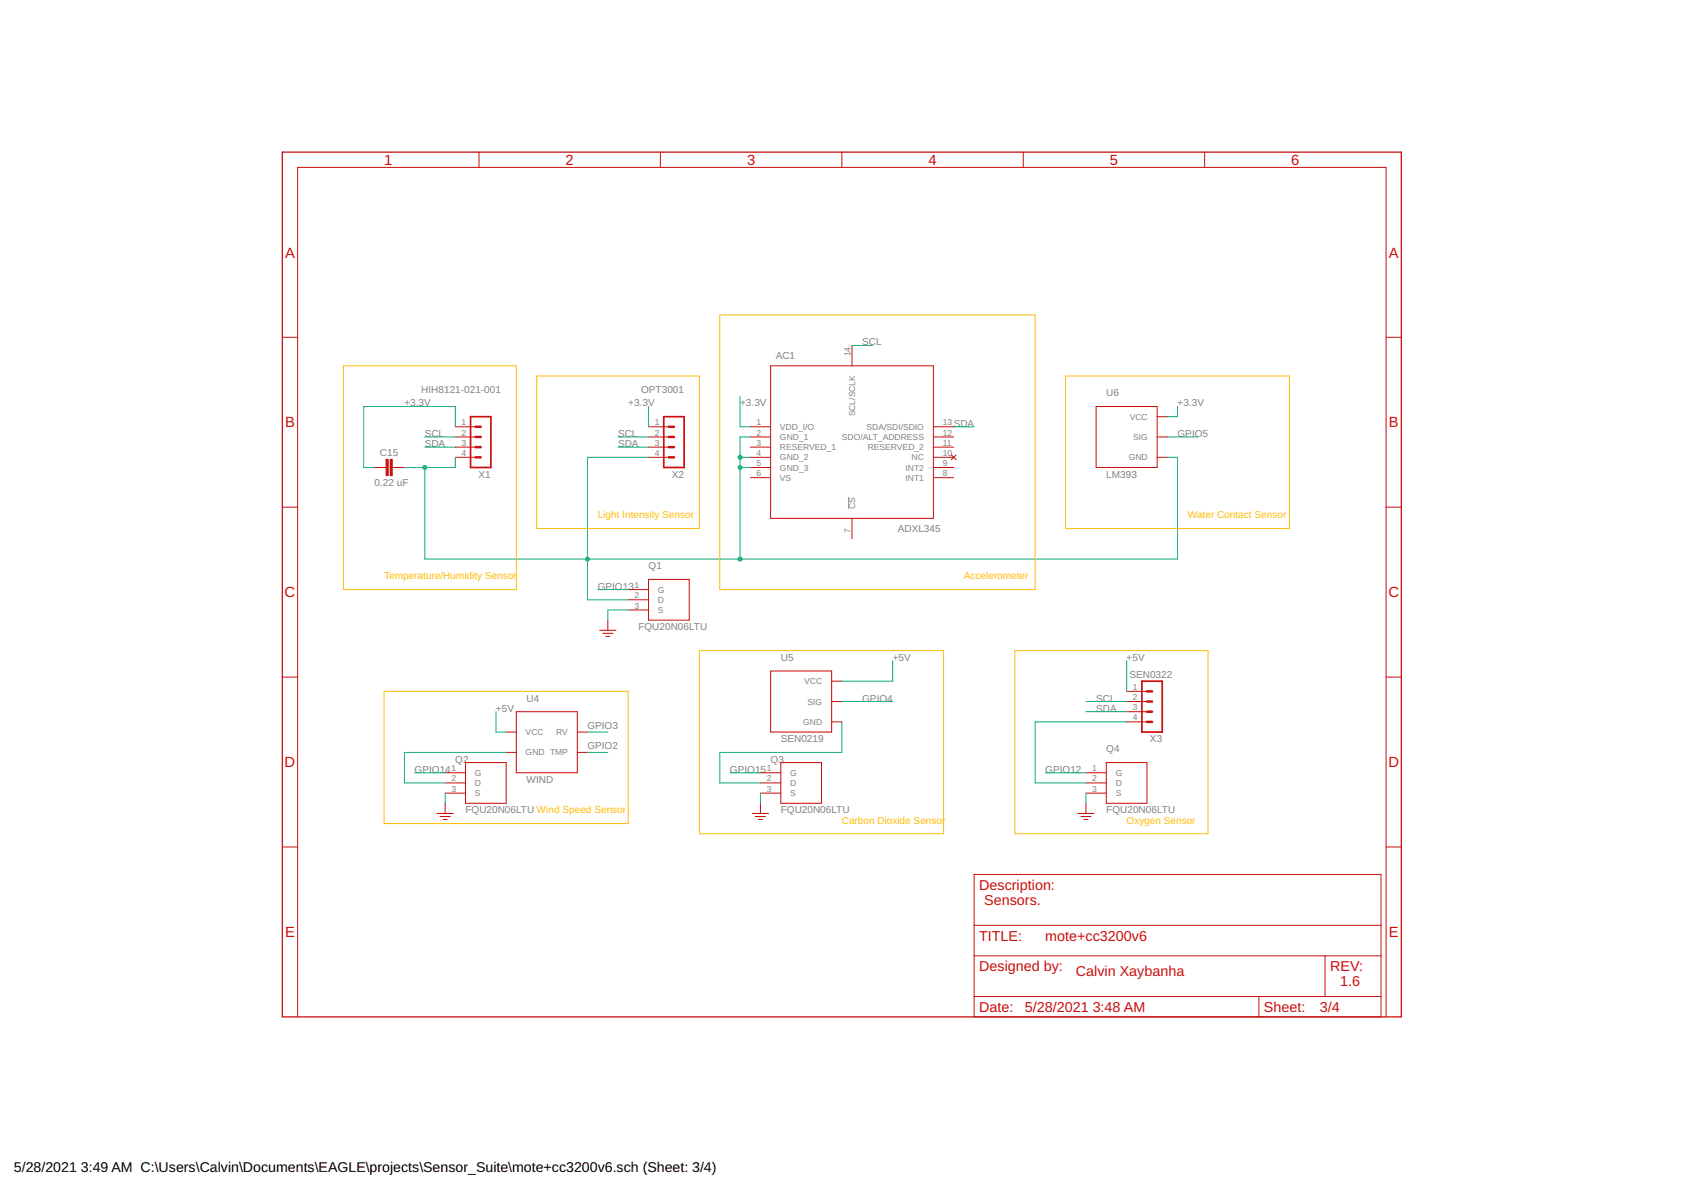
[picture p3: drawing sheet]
<svg xmlns="http://www.w3.org/2000/svg" width="420mm" height="297mm" viewBox="0 0 420 297" stroke-linecap="round" stroke-linejoin="round" font-family="sans-serif">
<path d="M211.8 124.1v3" fill="none" stroke="#808080" stroke-width=".25"/>
<path d="M70.5 38h279.3v215.8h-279.3z" fill="none" stroke="#c90d0c" stroke-width=".32"/>
<g fill="none" stroke="#c90d0c" stroke-width=".25">
<path d="M119.6 38v3.8M164.9 38v3.8M210.2 38v3.8M255.5 38v3.8M300.7 38v3.8M70.5 84.2h3.8M192.4 91.3h40.6v38.1h-40.6zM212.7 86.2v5.1M346 84.2h3.8M93.3 116.7h3.1M97.9 116.7h3.1M113.7 109.1h5"/>
<path d="M113.7 114.2h5M113.7 106.5h5M113.7 111.6h5M161.9 109.1h5.1M161.9 114.2h5.1M161.9 106.5h5.1M161.9 111.6h5.1M187.3 116.7h5.1M187.3 109.1h5.1M187.3 114.2h5.1M187.3 106.5h5.1M187.3 111.6h5.1"/>
<path d="M187.3 119.2h5.1M233 116.7h5.1M233 109.1h5.1M233 114.2h5.1M233 106.5h5.1M233 111.6h5.1M233 119.2h5.1M237.5 113.6l1.2 1.2M238.7 113.6l-1.2 1.2M273.6 101.5h15.3v15.2h-15.3zM288.9 104h2.5M288.9 109.1h2.5"/>
<path d="M288.9 114.2h2.5M70.5 126.6h3.8M212.7 129.4v5.1M346 126.6h3.8M149.7 157.3h4.1M150.5 158.1h2.5M151.2 158.9h1.1M151.7 154.8v2.5M156.8 147.2h5.1M156.8 149.7h5.1M156.8 152.3h5.1M161.9 144.6h10.2v10.2h-10.2z"/>
<path d="M70.5 169h3.8M128.9 177.7h15.2v15.2h-15.2zM192.4 167.5h15.2v15.2h-15.2zM207.6 170h2.6M207.6 175.1h2.6M281.3 175.1h5M281.3 177.7h5M281.3 172.6h5M346 169h3.8M111.1 192.9h5.1M111.1 195.4h5.1M111.1 198h5.1"/>
<path d="M116.2 190.4h10.2v10.1h-10.2zM126.4 182.7h2.5M126.4 187.8h2.5M144.1 182.7h2.6M144.1 187.8h2.6M189.8 192.9h5.1M189.8 195.4h5.1M189.8 198h5.1M194.9 190.4h10.2v10.1h-10.2zM207.6 180.2h2.6M271.1 192.9h5.1M271.1 195.4h5.1"/>
<path d="M271.1 198h5.1M276.2 190.4h10.1v10.1h-10.1zM281.3 180.2h5M70.5 211.4h3.8M109.1 203.1h4.1M109.9 203.8h2.5M110.6 204.6h1M111.1 200.5v2.6M187.8 203.1h4.1M188.6 203.8h2.5M189.3 204.6h1.1M189.8 200.5v2.6"/>
<path d="M243.2 218.3h101.6v35.5h-101.6zM269.1 203.1h4M269.8 203.8h2.6M270.6 204.6h1M271.1 200.5v2.6M346 211.4h3.8M243.2 238.6h101.6M243.2 231h101.6M330.8 238.6v10.2M74.3 253.8v-212h271.7v212M243.2 248.8h101.6M314.3 248.8v5"/>
</g>
<g fill="#c90d0c" stroke="#c90d0c" stroke-width=".25">
<path d="M96.4 114.7h.5v4h-.5z"/>
<path d="M97.4 114.7h.5v4h-.5z"/>
</g>
<path d="M117.5 104h5.1v12.7h-5.1zM165.7 104h5.1v12.7h-5.1zM285.1 170h5.1v12.7h-5.1z" fill="none" stroke="#c90d0c" stroke-width=".42"/>
<path d="M118.7 111.6h1.3M118.7 109.1h1.3M118.7 106.5h1.3M118.7 114.2h1.3M167 111.6h1.3M167 109.1h1.3M167 106.5h1.3M167 114.2h1.3M286.3 177.7h1.3M286.3 175.1h1.3M286.3 172.6h1.3M286.3 180.2h1.3" fill="none" stroke="#c90d0c" stroke-width=".61"/>
<g fill="none" stroke="#0dab76" stroke-width=".25">
<path d="M184.8 98.9v7.6h2.5M212.7 86.2h5.1M106 109.1h7.7M106 111.6h7.7M113.7 106.5v-5h-22.9v15.2h2.5M113.7 114.2v2.5h-12.7M154.3 109.1h7.6M154.3 111.6h7.6M161.9 101.5v5M161.9 114.2h-15.2v35.5h10.1M184.8 116.7h2.5M184.8 114.2h2.5"/>
<path d="M187.3 109.1h-2.5v30.5M238.1 106.5h5.1M291.4 114.2h2.6v25.4h-188v-22.9M291.4 109.1h7.6M294 101.5v2.5h-2.6M149.2 147.2h7.6M156.8 152.3h-5.1v2.5M123.8 177.7v5h2.6M210.2 175.1h12.7M222.9 165v5h-12.7M271.1 175.1h10.2M271.1 177.7h10.2"/>
<path d="M281.3 165v7.6M103.5 192.9h7.6M111.1 198v2.5M126.4 187.8h-25.4v7.6h10.1M146.7 182.7h5M146.7 187.8h5M182.2 192.9h7.6M189.8 198v2.5M210.2 180.2v7.6h-30.5v7.6h10.1M261 192.9h10.1M271.1 198v2.5M281.3 180.2h-22.9v15.2h12.7"/>
</g>
<g fill="#0dab76" stroke="#0dab76" stroke-width=".25">
<circle cx="184.8" cy="114.2" r=".51"/>
<circle cx="184.8" cy="116.7" r=".51"/>
<circle cx="106" cy="116.7" r=".51"/>
<circle cx="146.7" cy="139.6" r=".51"/>
<circle cx="184.8" cy="139.6" r=".51"/>
</g>
<path d="M179.7 78.6h78.7v68.6h-78.7zM85.7 91.3h43.2v55.9h-43.2zM134 93.9h40.6v38h-40.6zM266 93.9h55.9v38h-55.9zM95.9 172.6h60.9v33h-60.9zM174.6 162.4h61v45.7h-61zM253.3 162.4h48.3v45.7h-48.3z" fill="none" stroke="#ffba08" stroke-width=".25"/>
<g font-size="3.7" fill="#c90d0c">
<text x="95.9" y="41.2">1</text>
<text x="141.2" y="41.2">2</text>
<text x="186.5" y="41.2">3</text>
<text x="231.8" y="41.2">4</text>
<text x="277.1" y="41.2">5</text>
<text x="322.4" y="41.2">6</text>
<text x="71.2" y="64.3">A</text>
<text x="346.7" y="64.3">A</text>
<text x="71.2" y="106.7">B</text>
<text x="346.7" y="106.7">B</text>
<text x="71.1" y="149.1">C</text>
<text x="346.6" y="149.1">C</text>
<text x="71.1" y="191.5">D</text>
<text x="346.6" y="191.5">D</text>
<text x="71.2" y="233.9">E</text>
<text x="346.7" y="233.9">E</text>
</g>
<g font-size="3.6" fill="#c90d0c">
<text x="244.4" y="222.1">Description:</text>
<text x="245.7" y="225.9">Sensors.</text>
<text x="244.4" y="234.8">TITLE:</text>
<text x="261" y="234.8">mote+cc3200v6</text>
<text x="244.4" y="242.4">Designed by:</text>
<text x="268.6" y="243.7">Calvin Xaybanha</text>
<text x="332.1" y="242.4">REV:</text>
<text x="334.6" y="246.2">1.6</text>
<text x="244.4" y="252.6">Date:</text>
<text x="255.9" y="252.6">5/28/2021</text>
<text x="272.8" y="252.6">3:48 AM</text>
<text x="315.6" y="252.6">Sheet:</text>
<text x="329.5" y="252.6">3/4</text>
</g>
<g font-size="3.5">
<text x="3.5" y="292.5">5/28/2021</text>
<text x="20.2" y="292.5">3:49 AM C:\Users\Calvin\Documents\EAGLE\projects\Sensor_Suite\mote+cc3200v6.sch (Sheet: 3/4)</text>
</g>
<g font-size="2.5" fill="#808080">
<text x="193.7" y="89.7">AC1</text>
<text x="215.2" y="86.2">SCL</text>
<text x="101" y="101.5">+3.3V</text>
<text x="105.2" y="98.2">HIH8121-021-001</text>
<text x="156.8" y="101.5">+3.3V</text>
<text x="160" y="98.2">OPT3001</text>
<text x="184.8" y="101.5">+3.3V</text>
<text x="276.2" y="98.9">U6</text>
<text x="294" y="101.5">+3.3V</text>
<text x="238.1" y="106.5">SDA</text>
<text x="94.8" y="113.8">C15</text>
<text x="106" y="109.1">SCL</text>
<text x="106" y="111.6">SDA</text>
<text x="154.3" y="109.1">SCL</text>
<text x="154.3" y="111.6">SDA</text>
<text x="294" y="109.1">GPIO5</text>
<text x="119.5" y="119.2">X1</text>
<text x="167.7" y="119.2">X2</text>
<text x="276.2" y="119.2">LM393</text>
<text x="93.5" y="121.4">0.22 uF</text>
<text x="224.1" y="132.8">ADXL345</text>
<text x="161.9" y="142.1">Q1</text>
<text x="149.2" y="147.2">GPIO13</text>
<text x="159.4" y="157.3">FQU20N06LTU</text>
<text x="194.9" y="164.9">U5</text>
<text x="222.9" y="164.9">+5V</text>
<text x="281.3" y="164.9">+5V</text>
<text x="282" y="169.3">SEN0322</text>
<text x="123.8" y="177.6">+5V</text>
<text x="131.4" y="175.1">U4</text>
<text x="215.2" y="175.1">GPIO4</text>
<text x="273.7" y="175.1">SCL</text>
<text x="273.7" y="177.6">SDA</text>
<text x="146.6" y="182">GPIO3</text>
<text x="194.9" y="185.3">SEN0219</text>
<text x="287.1" y="185.3">X3</text>
<text x="113.7" y="190.3">Q2</text>
<text x="146.6" y="187">GPIO2</text>
<text x="192.4" y="190.3">Q3</text>
<text x="276.2" y="187.8">Q4</text>
<text x="103.5" y="192.9">GPIO14</text>
<text x="131.4" y="195.4">WIND</text>
<text x="182.2" y="192.9">GPIO15</text>
<text x="261" y="192.9">GPIO12</text>
<text x="116.2" y="203">FQU20N06LTU Wind Speed Sensor</text>
<text x="194.9" y="203">FQU20N06LTU</text>
<text x="276.2" y="203">FQU20N06LTU</text>
</g>
<g font-size="2.5" fill="#ffba08">
<text x="149.2" y="129.4">Light Intensity Sensor</text>
<text x="296.5" y="129.4">Water Contact Sensor</text>
<text x="95.9" y="144.6">Temperature/Humidity Sensor</text>
<text x="240.6" y="144.6">Accelerometer</text>
<text x="210.2" y="205.6">Carbon Dioxide Sensor</text>
<text x="281.3" y="205.6">Oxygen Sensor</text>
</g>
<g font-size="2.1" fill="#808080">
<text x="212.3" y="89" transform="rotate(-90 212.3 89)">14</text>
<text x="115.2" y="106.2">1</text>
<text x="163.5" y="106.2">1</text>
<text x="188.9" y="106.2">1</text>
<text x="194.7" y="107.3">VDD_I/O</text>
<text x="213.5" y="103.9" transform="rotate(-90 213.5 103.9)">SCL/SCLK</text>
<text x="216.3" y="107.3">SDA/SDI/SDIO</text>
<text x="235.4" y="106.2">13</text>
<text x="282" y="104.8">VCC</text>
<text x="115.2" y="108.7">2</text>
<text x="115.2" y="111.3">3</text>
<text x="115.2" y="113.8">4</text>
<text x="163.5" y="108.7">2</text>
<text x="163.5" y="111.3">3</text>
<text x="163.5" y="113.8">4</text>
<text x="188.9" y="108.7">2</text>
<text x="188.9" y="111.3">3</text>
<text x="188.9" y="113.8">4</text>
<text x="194.7" y="109.8">GND_1</text>
<text x="194.7" y="112.4">RESERVED_1</text>
<text x="210.2" y="109.8">SDO/ALT_ADDRESS</text>
<text x="216.6" y="112.4">RESERVED_2</text>
<text x="235.4" y="113.8">10</text>
<text x="235.4" y="111.3">11</text>
<text x="235.4" y="108.7">12</text>
<text x="282.9" y="109.8">SIG</text>
<text x="188.9" y="116.3">5</text>
<text x="188.9" y="118.9">6</text>
<text x="194.7" y="114.9">GND_2</text>
<text x="194.7" y="117.5">GND_3</text>
<text x="226" y="117.5">INT2</text>
<text x="227.6" y="114.9">NC</text>
<text x="235.4" y="118.9">8</text>
<text x="235.4" y="116.3">9</text>
<text x="281.8" y="114.9">GND</text>
<text x="194.7" y="120">VS</text>
<text x="226" y="120">INT1</text>
<text x="213.5" y="127.1" transform="rotate(-90 213.5 127.1)">CS</text>
<text x="212.3" y="132.9" transform="rotate(-90 212.3 132.9)">7</text>
<text x="158.4" y="146.8">1</text>
<text x="158.4" y="149.4">2</text>
<text x="164.2" y="147.9">G</text>
<text x="158.4" y="151.9">3</text>
<text x="164.2" y="150.5">D</text>
<text x="164.2" y="153">S</text>
<text x="200.8" y="170.8">VCC</text>
<text x="282.8" y="172.2">1</text>
<text x="201.6" y="175.9">SIG</text>
<text x="282.8" y="174.8">2</text>
<text x="282.8" y="177.3">3</text>
<text x="282.8" y="179.8">4</text>
<text x="131.2" y="183.5">VCC</text>
<text x="138.9" y="183.5">RV</text>
<text x="200.5" y="180.9">GND</text>
<text x="131.2" y="188.6">GND TMP</text>
<text x="112.7" y="192.5">1</text>
<text x="112.7" y="195.1">2</text>
<text x="112.7" y="197.6">3</text>
<text x="118.5" y="193.6">G</text>
<text x="118.5" y="196.2">D</text>
<text x="191.4" y="192.5">1</text>
<text x="191.4" y="195.1">2</text>
<text x="191.4" y="197.6">3</text>
<text x="197.3" y="193.6">G</text>
<text x="197.3" y="196.2">D</text>
<text x="272.7" y="192.5">1</text>
<text x="272.7" y="195.1">2</text>
<text x="272.7" y="197.6">3</text>
<text x="278.5" y="193.6">G</text>
<text x="278.5" y="196.2">D</text>
<text x="118.5" y="198.7">S</text>
<text x="197.3" y="198.7">S</text>
<text x="278.5" y="198.7">S</text>
</g>
</svg>
